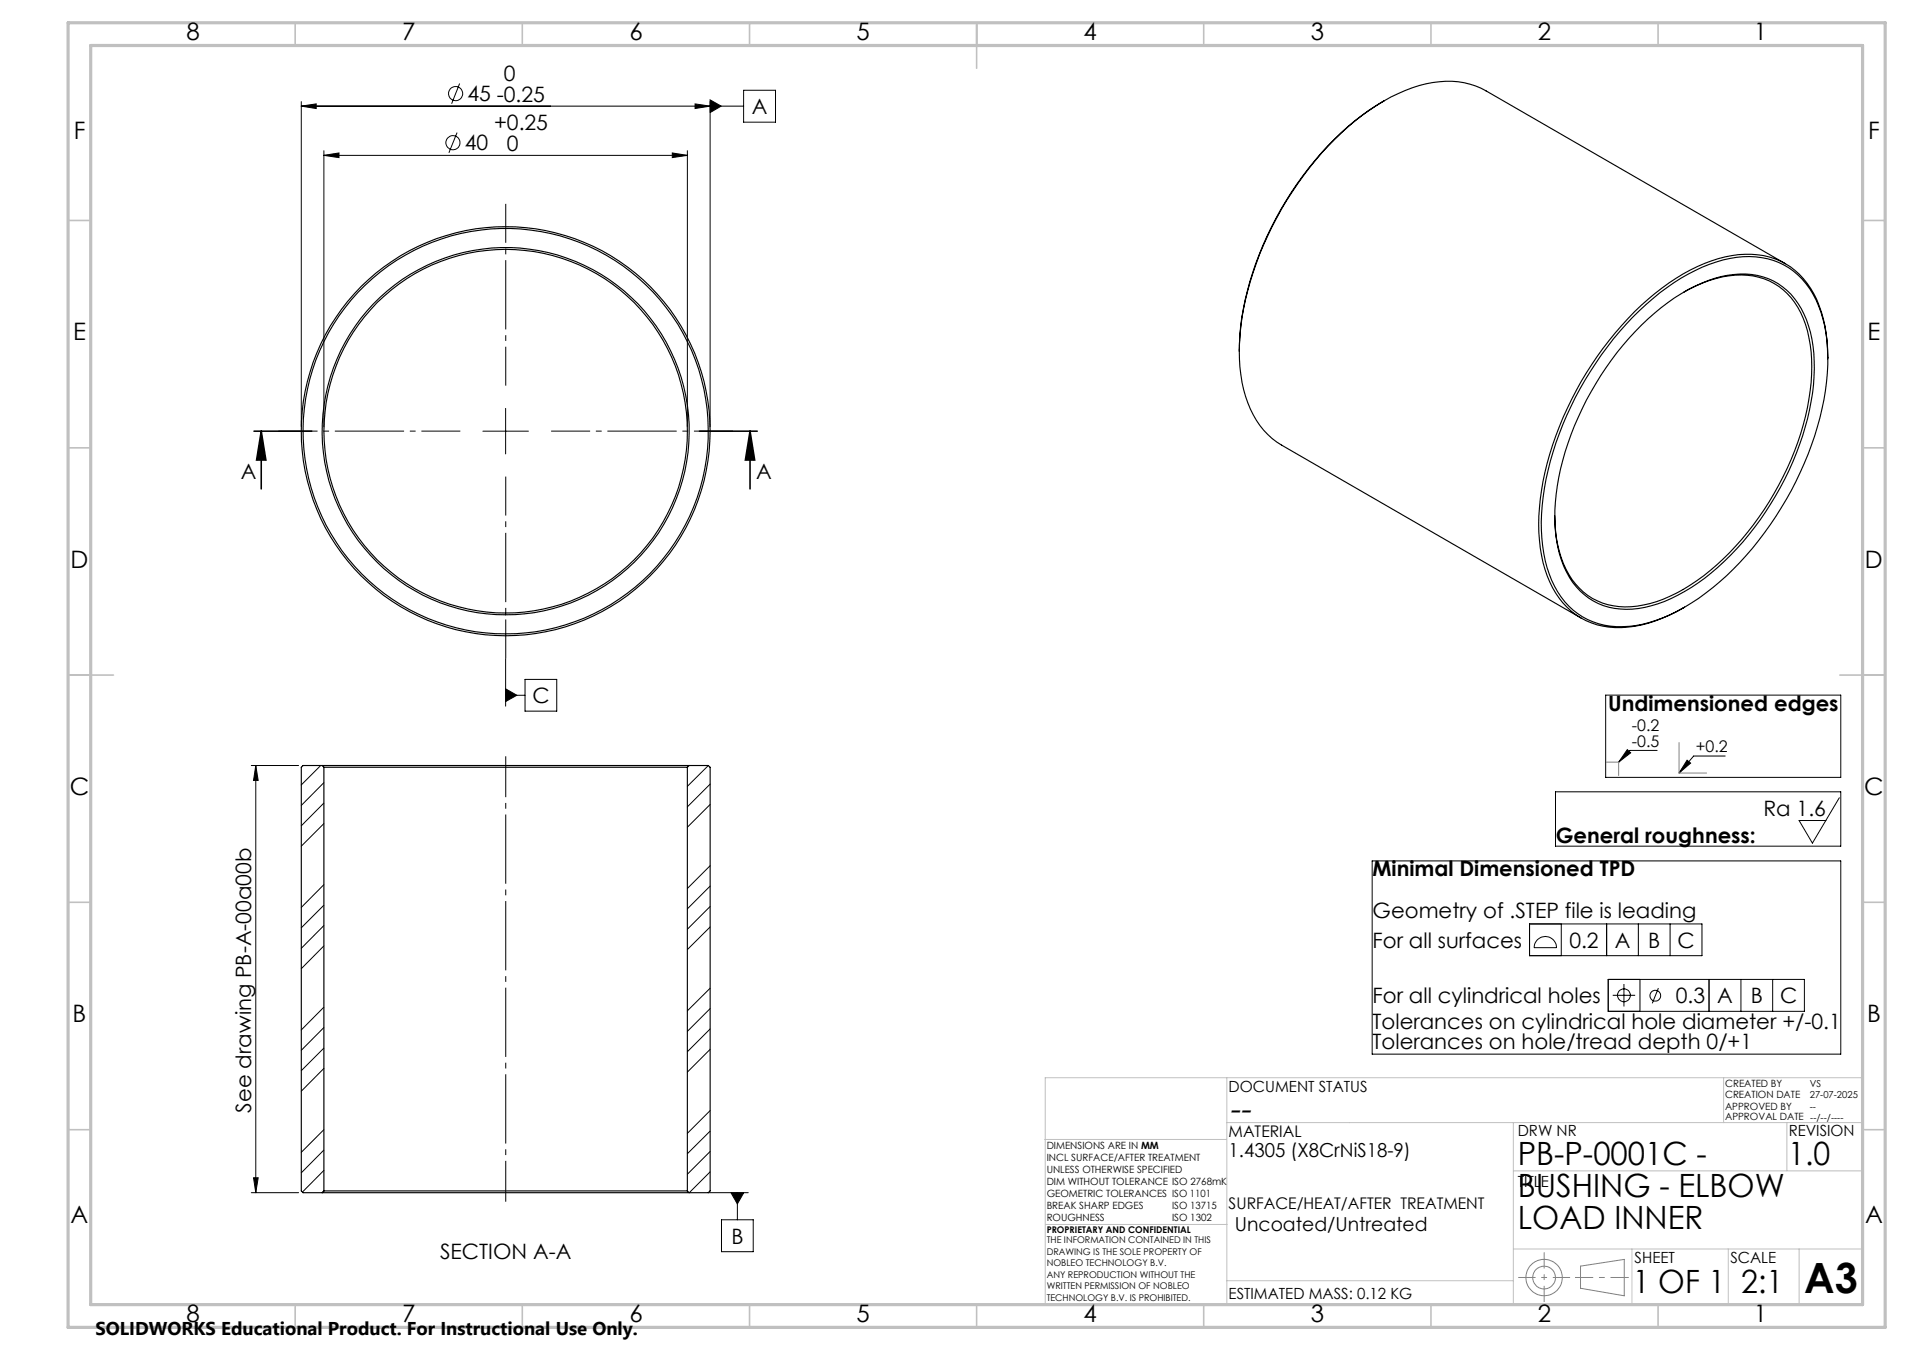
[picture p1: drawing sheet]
<svg xmlns="http://www.w3.org/2000/svg" width="420mm" height="297mm" viewBox="0 0 420 297" stroke-linecap="round" stroke-linejoin="round" font-family="sans-serif">
<g fill="none" stroke="#000" stroke-width=".22">
<path d="M101.2 18.4l-1.8 4.4M163.7 19.9h7v7h-7zM66.3 23.4l3.3-.5v1zM66.3 22.4v71.5M66.3 23.4h97.4M71.3 34.2l3.3-.5v1zM71.3 33.2v60.7M71.3 34.2h80M100.6 29.2l-1.8 4.4M148 33.7l3.3 .5-3.3 .5zM151.3 33.2v60.7M153 22.9l3.3 .5-3.3 .5z"/>
<path d="M156.3 22l2.4 1.4-2.4 1.4zM156.3 22.4v71.5M106.3 94.9h10M111.3 89.8v10.1M111.3 151.5l2.5 1.5-2.5 1.3zM111.3 144.9v10.5M111.3 153h4.3M115.6 149.5h7v7h-7zM353.4 152.9h51.8v18.1h-51.8zM55.3 168.4h10.4M56.3 168.4l.5 3.3h-1zM56.3 168.4v94"/>
<path d="M70.6 168.4l-4.3 4.3M71.3 172.2l-5 5M71.3 176.7l-5 5M155.9 168.4l-4.6 4.6M156.3 172.5l-5 5M156.3 177l-5 5M342.4 174.2h62.8v12h-62.8zM358.2 164.9l.8 .7-2.7 2.1zM364.8 165.1h-6l-2.5 2.6M371.4 167.2l.7 .7-2.5 2.2zM379.8 166.3h-7l-3.2 3.8M404.9 175.5l-5.9 10-3-5h5.9"/>
<path d="M71.3 194.6l-5 5M71.3 199.1l-5 5M71.3 181.2l-5 5M156.3 190.5l-5 5M156.3 194.9l-5 5.1M156.3 199.4l-5 5M302 189.4h103.2v42.5h-103.2zM71.3 203.6l-5 5M71.3 208.1l-5 5M156.3 217.4l-5 5M156.3 203.9l-5 5M336.7 203.3h37.9v7h-37.9z"/>
<path d="M338.3 206.8a2.45 2.45 0 0 1 2.8-.6 2.45 2.45 0 0 1 1.5 2.3h-4.9a2.48 2.48 0 0 1 .6-1.7zM343.7 203.3v7M353.7 203.3v7M354 215.5h43.2v7h-43.2zM355 219h4.9M357.5 216.5v4.9M360.6 203.3v7M361 215.5v7M365.1 217.4l-1.4 3.3M367.6 203.3v7M376.2 215.5v7M383.2 215.5v7"/>
<path d="M390.2 215.5v7M71.3 221.6l-5 5M71.3 226.1l-5 5M71.3 230.6l-5 4.9M71.3 235.1l-5 5M156.3 221.9l-5 5M156.3 226.4l-5 5M156.3 230.9l-5 5M55.8 259.1h1l-.5 3.3zM71.3 248.5l-5 5M71.3 253l-5 5M71.3 257.5l-4.7 4.8"/>
<path d="M156.3 244.3l-5 5M156.3 248.8l-5 5M156.3 253.3l-5 5M156.3 257.8l-4.6 4.6M55.3 262.4h10.4M71.3 262l-.4 .4M155.9 262.4h8.8M158.8 268.4h7v7h-7zM160.9 262.4h2.8l-1.4 2.5zM162.3 262.4v6"/>
<circle cx="99.7" cy="31.4" r="1.54"/>
<circle cx="100.3" cy="20.6" r="1.55"/>
<circle cx="357.5" cy="219" r="1.41"/>
<circle cx="364.4" cy="219.1" r="1.19"/>
</g>
<g fill="none" stroke="#808080" stroke-width=".22">
<path d="M353.6 167.7h2.7v2.9M369.6 163.4v6.7h6.1M347.9 278.5l9.6-1.4v8l-9.6-1.7z"/>
<circle cx="339.9" cy="281" r="2.51"/>
<circle cx="339.9" cy="281.1" r="4"/>
</g>
<path d="M334.2 281h11.4" fill="none" stroke="#808080" stroke-width=".22" stroke-dasharray="15.2 1.3 1.3 1.3" stroke-dashoffset="11.4" stroke-linecap="butt"/>
<path d="M339.9 275.5v10.9" fill="none" stroke="#808080" stroke-width=".22" stroke-dasharray="15.2 1.3 1.3 1.3" stroke-dashoffset="11.7" stroke-linecap="butt"/>
<path d="M346.7 281h11.8" fill="none" stroke="#808080" stroke-width=".22" stroke-dasharray="15.2 1.3 1.3 1.3" stroke-dashoffset="11.2" stroke-linecap="butt"/>
<g fill="none" stroke="#c0c0c0" stroke-width=".22">
<path d="M270.1 237.1v49.9M379.4 237.1v9.9M410.1 237.1h-180v49.9M230 250.7h40M270.1 247h140M333.1 257.6h77M333.1 247v40M393.3 247v10.6M230.2 269.4h39.9M333.1 274.8h77M359.2 274.8v12.2M380.4 274.8v12.2"/>
<path d="M396 274.8v12.2M270.1 281.8h63"/>
</g>
<g fill="none" stroke="#c0c0c0" stroke-width=".35">
<path d="M65 5v5M115 5v5M165 5v5M215 5v10M265 5v5M315 5v5M365 5v5M15 48.5h5M410 48.5h5M15 98.5h5M410 98.5h5M15 148.5h10"/>
<path d="M405 148.5h10M15 198.5h5M410 198.5h5M15 248.5h5M410 248.5h5M65 287v5M115 287v5M165 287v5M215 287v5M265 287v5M315 287v5M365 287v5"/>
</g>
<path d="M15 5h400v287h-400zM20 10h390v277h-390z" fill="none" stroke="#c0c0c0" stroke-width=".7"/>
<g fill="#000">
<path d="M66.3 23.4l3.3-.5v1zM153 22.9l3.3 .5-3.3 .5zM71.3 34.2l3.3-.5v1zM148 33.7l3.3 .5-3.3 .5zM111.3 151.5l2.5 1.5-2.5 1.3zM156.3 22l2.4 1.4-2.4 1.4zM160.9 262.4l1.4 2.5 1.4-2.5z"/>
<path d="M165.1 94.9l1 6.3h-2zM57.5 94.9l1 6.3h-2z"/>
<path d="M56.3 168.4l.5 3.3h-1zM55.8 259.1h1l-.5 3.3z"/>
<path d="M371.4 167.2l.7 .7-2.5 2.2zM358.2 164.9l.8 .7-2.7 2.1z"/>
</g>
<g fill="none" stroke="#000" stroke-width=".25">
<path d="M304.6 22.2a65.3 65.3 0 0 0-23.5 25.7 64.7 64.7 0 0 0-8.3 29.4 27.5 27.5 0 0 0 4.5 16.3 16.6 16.6 0 0 0 4.8 4.3l65.9 38.1M304.6 22.2a27.2 27.2 0 0 1 16.4-4.2 17 17 0 0 1 6.1 2l65.9 38M304.6 22.2a64.6 64.6 0 0 0-23.8 25.9 63.2 63.2 0 0 0-8 29.2M359.4 69.8a45.2 45.2 0 0 1 19.9-12.6 17.4 17.4 0 0 1 16.5 3.3 21.5 21.5 0 0 1 6.2 12.9 53.1 53.1 0 0 1-4 26.5 72.5 72.5 0 0 1-22.5 30.6 32.5 32.5 0 0 1-18.3 7.4 16.1 16.1 0 0 1-16.2-11.6 39.4 39.4 0 0 1-.7-20.9 73.9 73.9 0 0 1 19.1-35.6zM361.4 71.5a39.5 39.5 0 0 1 17.4-10.6 15.8 15.8 0 0 1 13.6 2.2 18.1 18.1 0 0 1 6.5 11.5 44.7 44.7 0 0 1-2.8 23.2 64.7 64.7 0 0 1-22.3 30.5 28.4 28.4 0 0 1-15.9 5.8 14.5 14.5 0 0 1-13.7-9.5 34.1 34.1 0 0 1-1.1-19.5 66.7 66.7 0 0 1 18.3-33.6zM370.7 64.3a24 24 0 0 1 15.2-3.6 14.7 14.7 0 0 1 11.5 10.7 37.6 37.6 0 0 1 0 20.2 64.8 64.8 0 0 1-23.9 36.2 28 28 0 0 1-15.8 5.7 14.3 14.3 0 0 1-13.6-9.5l-.5-1.4a28.4 28.4 0 0 1-1.4-9.1M402.3 78.9a29.1 29.1 0 0 0-3.7-15.4 16 16 0 0 0-15.9-7.5 36.2 36.2 0 0 0-18.4 8.6 72.9 72.9 0 0 0-25.2 45.2 33.3 33.3 0 0 0 2.7 19.5 16.2 16.2 0 0 0 18 8.5 33.8 33.8 0 0 0 11-4.2M70.9 168.4h80.8M70.9 168.4h-4.2l-.4 .4v93.2l.4 .4h4.2M70.9 168.4l.4 .4M71.3 168.8h80M71.3 168.8v93.2"/>
<path d="M151.3 168.8v93.2M151.7 168.4h4.2l.4 .4v93.2l-.4 .4h-4.2M151.7 168.4l-.4 .4M70.9 262.4h80.8M71.3 262h80M71.3 262l-.4 .4M151.3 262l.4 .4"/>
<circle cx="111.3" cy="94.9" r="40"/>
<circle cx="111.3" cy="94.9" r="45"/>
<circle cx="111.3" cy="94.9" r="44.6"/>
<circle cx="111.3" cy="94.9" r="40.4"/>
</g>
<path d="M55.9 94.9h12.7M57.5 94.9l1 6.3h-2zM57.5 94.9v12.7M154 94.9h12.7M165.1 94.9l1 6.3h-2zM165.1 94.9v12.7" fill="none" stroke="#000" stroke-width=".35"/>
<path d="M101.3 94.8h-40M111.3 84.8v-40M121.3 94.8h40M111.3 104.8v40" fill="none" stroke="#000" stroke-width=".22" stroke-dasharray="15.2 1.3 1.3 1.3" stroke-dashoffset="6.7" stroke-linecap="butt"/>
<path d="M111.3 264.4v-98" fill="none" stroke="#000" stroke-width=".22" stroke-dasharray="15.2 1.3 1.3 1.3" stroke-dashoffset="6.2" stroke-linecap="butt"/>
<text font-size="9.2" x="397.2" y="284.5">A3</text>
<text font-size="7.3" x="270.4" y="246.3">--</text>
<g font-size="7.1">
<text x="334.1" y="256.2">PB-P-0001C -</text>
<text x="393.6" y="256.2">1.0</text>
<text x="334.1" y="263.3">BUSHING - ELBOW</text>
<text x="334.1" y="270.3">LOAD INNER</text>
<text x="359.4" y="284.5">1 OF 1</text>
<text x="383.3" y="284.5">2:1</text>
</g>
<g font-size="5.3">
<text x="41" y="8.9">8</text>
<text x="88.5" y="8.9">7</text>
<text x="138.5" y="8.9">6</text>
<text x="188.5" y="8.9">5</text>
<text x="238.5" y="8.9">4</text>
<text x="288.5" y="8.9">3</text>
<text x="338.5" y="8.9">2</text>
<text x="386" y="8.9">1</text>
<text x="16.2" y="30.7">F</text>
<text x="411.2" y="30.7">F</text>
<text x="16.1" y="74.9">E</text>
<text x="411.1" y="74.9">E</text>
<text x="15.5" y="124.9">D</text>
<text x="410.5" y="124.9">D</text>
<text x="15.4" y="174.9">C</text>
<text x="410.4" y="174.9">C</text>
<text x="16" y="224.9">B</text>
<text x="411" y="224.9">B</text>
<text x="15.5" y="269.2">A</text>
<text x="410.5" y="269.2">A</text>
<text x="41" y="290.9">8</text>
<text x="88.5" y="290.9">7</text>
<text x="138.5" y="290.9">6</text>
<text x="188.5" y="290.9">5</text>
<text x="238.5" y="290.9">4</text>
<text x="288.5" y="290.9">3</text>
<text x="338.5" y="290.9">2</text>
<text x="386" y="290.9">1</text>
</g>
<g font-size="4.7">
<text x="110.9" y="17.8">0</text>
<text x="102.9" y="22.3">45 -0.25</text>
<text x="108.8" y="28.6">+0.25</text>
<text x="165.5" y="25.1">A</text>
<text x="102.3" y="33.1">40</text>
<text x="111.6" y="33.1">0</text>
<text x="53" y="105.4">A</text>
<text x="166.4" y="105.4">A</text>
<text x="117.2" y="154.7">C</text>
<text x="354" y="156.4">Undimensioned edges</text>
<text x="388.2" y="179.5">Ra 1.6</text>
<text x="342.5" y="185.5">General roughness:</text>
<text x="302.1" y="192.8">Minimal Dimensioned TPD</text>
<text x="302.1" y="201.9">Geometry of .STEP file is leading</text>
<text x="302.1" y="208.5">For all surfaces</text>
<text x="345.5" y="208.5">0.2</text>
<text x="355.4" y="208.5">A</text>
<text x="362.8" y="208.5">B</text>
<text x="369.3" y="208.5">C</text>
<text x="302.1" y="220.7">For all cylindrical holes</text>
<text x="368.9" y="220.7">0.3</text>
<text x="378" y="220.7">A</text>
<text x="385.4" y="220.7">B</text>
<text x="391.8" y="220.7">C</text>
<text x="302.1" y="226.3">Tolerances on cylindrical hole diameter +/-0.1</text>
<text x="302.1" y="230.9">Tolerances on hole/tread depth 0/+1</text>
<text x="55.3" y="244.8" transform="rotate(-90 55.3 244.8)">See drawing PB-A-00a00b</text>
<text x="161" y="273.6">B</text>
<text x="96.9" y="277">SECTION A-A</text>
</g>
<g font-size="4.2">
<text x="270.4" y="254.6">1.4305 (X8CrNiS18-9)</text>
<text x="271.8" y="270.8">Uncoated/Untreated</text>
</g>
<text font-size="4.1" x="21" y="293.7">SOLIDWORKS Educational Product. For Instructional Use Only.</text>
<g font-size="3.5">
<text x="359.2" y="160.9">-0.2</text>
<text x="359.2" y="164.3">-0.5</text>
<text x="373.3" y="165.5">+0.2</text>
<text x="270.4" y="250.1">MATERIAL</text>
<text x="270.4" y="266">SURFACE/HEAT/AFTER TREATMENT</text>
</g>
<g font-size="3.4">
<text x="270.4" y="240.2">DOCUMENT STATUS</text>
<text x="334.1" y="250">DRW NR</text>
<text x="393.7" y="250">REVISION</text>
<text x="334.1" y="261.1">TITLE</text>
<text x="359.8" y="277.9">SHEET</text>
<text x="380.9" y="277.9">SCALE</text>
<text x="270.4" y="285.7">ESTIMATED MASS: 0.12 KG</text>
</g>
<g font-size="2.2">
<text x="379.7" y="239.1">CREATED BY</text>
<text x="379.7" y="244.2">APPROVED BY</text>
<text x="379.7" y="241.6">CREATION DATE</text>
<text x="379.7" y="246.5">APPROVAL DATE --/--/----</text>
<text x="230.4" y="252.7">DIMENSIONS ARE IN MM</text>
<text x="230.4" y="255.4">INCL SURFACE/AFTER TREATMENT</text>
<text x="230.4" y="258">UNLESS OTHERWISE SPECIFIED</text>
<text x="230.4" y="260.7">DIM WITHOUT TOLERANCE ISO 2768mK</text>
<text x="230.4" y="263.3">GEOMETRIC TOLERANCES ISO 1101</text>
<text x="230.4" y="266">BREAK SHARP EDGES</text>
<text x="230.4" y="268.6">ROUGHNESS</text>
<text x="258" y="266">ISO 13715</text>
<text x="258" y="268.7">ISO 1302</text>
</g>
<g font-size="2.1">
<text x="398.4" y="239.1">VS</text>
<text x="398.4" y="244.2">--</text>
<text x="398.4" y="241.7">27-07-2025</text>
</g>
<g font-size="2">
<text x="230.4" y="271.3">PROPRIETARY AND CONFIDENTIAL</text>
<text x="230.4" y="273.5">THE INFORMATION CONTAINED IN THIS</text>
<text x="230.4" y="276.1">DRAWING IS THE SOLE PROPERTY OF</text>
<text x="230.4" y="278.6">NOBLEO TECHNOLOGY B.V.</text>
<text x="230.4" y="281.1">ANY REPRODUCTION WITHOUT THE</text>
<text x="230.4" y="283.6">WRITTEN PERMISSION OF NOBLEO</text>
<text x="230.4" y="286.2">TECHNOLOGY B.V. IS PROHIBITED.</text>
</g>
</svg>
